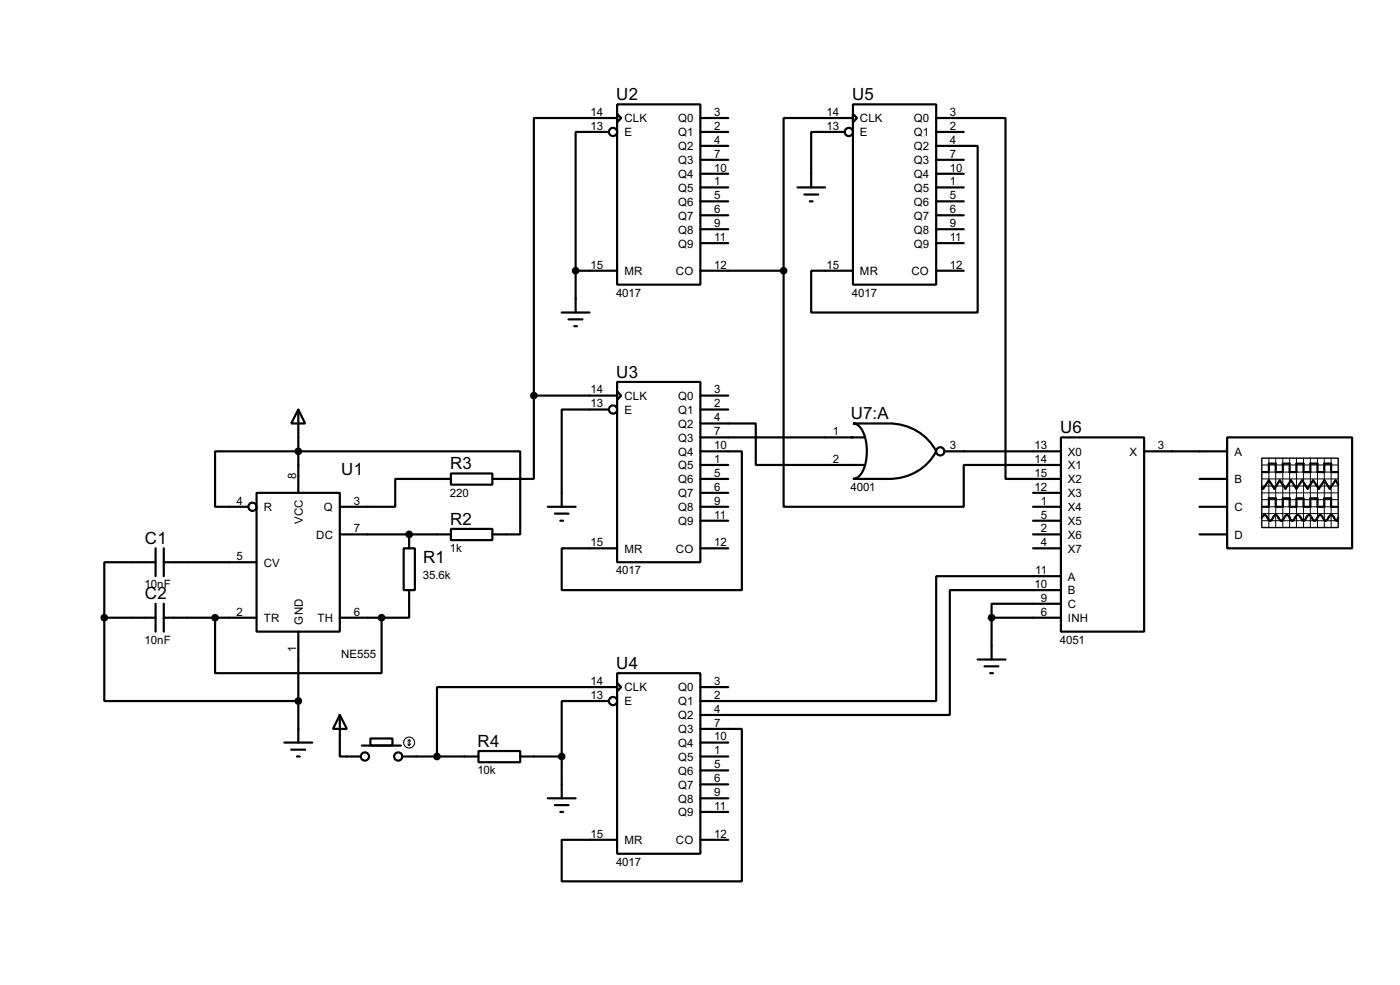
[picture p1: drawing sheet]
<svg xmlns="http://www.w3.org/2000/svg" width="256mm" height="180mm" viewBox="0 0 256 180" stroke-linecap="round" stroke-linejoin="round" font-family="sans-serif">
<g fill="none" stroke="#000" stroke-width=".4">
<path d="M113.1 19.1h15.2v33h-15.2zM156.3 19.1h15.2v33h-15.2zM111.6 24.2h-6.1v25.4M113.1 20.9l.7 .7-.7 .8zM113.1 21.6h-15.3v50.8M128.3 21.6h5.1M128.3 24.2h5.1M128.3 26.7h5.1M128.3 29.3h5.1M128.3 31.8h5.1M128.3 34.3h5.1M128.3 36.9h5.1"/>
<path d="M128.3 39.4h5.1M146.1 34.3h5.1M147.4 35.6h2.5M148.4 36.9h.5M154.7 24.2h-6.1v10.1M156.3 20.9l.7 .7-.7 .8zM156.3 21.6h-12.7v28M171.5 26.7h7.6v30.5h-30.5v-7.6h7.7M171.5 21.6h12.7v66.1h10.2M171.5 24.2h5.1M171.5 29.3h5.1M171.5 31.8h5.1"/>
<path d="M171.5 34.3h5.1M171.5 36.9h5.1M171.5 39.4h5.1M102.9 57.2h5.1M104.2 58.5h2.5M105.2 59.7h.5M105.5 49.6h7.6M105.5 49.6v7.6M128.3 49.6h15.3M128.3 42h5.1M128.3 44.5h5.1M143.6 49.6v43.2h33v-7.7h17.8"/>
<path d="M171.5 49.6h5.1M171.5 42h5.1M171.5 44.5h5.1M54.7 75l1.2 2.5h-2.5zM54.7 75v15.2M97.8 72.4v15.3h-7.6M97.8 72.4h15.3M111.6 75h-8.7v17.8M113.1 69.9h15.2v33h-15.2zM113.1 71.7l.7 .7-.7 .8zM128.3 77.5h10.2v7.6h19.8M128.3 72.4h5.1"/>
<path d="M128.3 75h5.1M156.3 77.5h6.6a9.6 9.6 0 0 1 8.6 5.1 9.6 9.6 0 0 1-8.6 5.1h-6.6a2.22 2.22 0 0 0 1.8-1.5 9 9 0 0 0-.4-7.8l-.9-.8zM45.5 92.8h-6.1v-10.2h55.9v15.2h-5.1M47 90.2h15.3v25.4h-15.3zM62.3 97.8h20.3M75 97.8v2.6M82.6 96.8h7.6v2.1h-7.6zM82.6 86.7h7.6v2h-7.6zM82.6 87.7h-10.2v5.1h-10.1M100.4 92.8h5.1M101.7 94h2.5M102.7 95.3h.5"/>
<path d="M128.3 82.6h7.6v25.4h-33v-7.6h10.2M128.3 80.1h30M128.3 92.8h5.1M128.3 85.1h5.1M128.3 87.7h5.1M128.3 90.2h5.1M128.3 95.3h5.1M173 82.6h21.4M189.3 97.8h5.1M189.3 92.8h5.1M189.3 90.2h5.1M189.3 95.3h5.1"/>
<path d="M194.4 80.1h15.2v35.5h-15.2zM209.6 82.6h15.2M219.8 97.8h5M219.8 92.8h5M219.8 87.7h5M224.8 80.1h22.9v20.3h-22.9zM231.2 94.8a.54 .54 0 0 1 .7-.4l.5 .8 .3 .1 .3-.1 .4-.8 .3-.1 .3 .1 .5 .8 .3 .1 .2-.1 .5-.8 .3-.1 .2 .1 .5 .8 .3 .1 .2-.1 .5-.8a.6 .6 0 0 1 .9 .5l.4 .4 .3-.1 .4-.8 .3-.1 .3 .1 .5 .8 .2 .1 .3-.1 .5-.8 .3-.1 .2 .1 .5 .8 .3 .1 .2-.1 .5-.8a.6 .6 0 0 1 .9 .5l.4 .4 .3-.5M231.2 92.8h1.3v-1.6h1.2v1.6h1.3v-1.6h1.3v1.6h1.2v-1.6h1.3v1.6h1.3v-1.6h1.3v1.6h1.2v-1.6h1.3v1.6h1.3M231.2 86.4h1.3v-1.5h1.2v1.5h1.3v-1.5h1.3v1.5h1.2v-1.5h1.3v1.5h1.3v-1.5h1.3v1.5h1.2v-1.5h1.3v1.5h1.3M245.2 88.7l-.5-.8-1.1 1.6-1-1.6-1 1.6-1-1.6-1 1.6-1-1.6-1.1 1.6-1-1.6-1 1.6-1-1.6-1 1.6-1-1.6-1.1 1.6-.2-.3M19.1 113.1v15.2h35.6M19.1 113.1h9.4"/>
<path d="M28.5 102.9h-9.4v10.2M28.5 100.4v5.1M28.5 110.5v5.1M30 102.9h17M30 113.1h17M30 100.4v5.1M30 110.5v5.1M39.4 113.1v10.1h30.5v-10.1M54.7 115.6v20.3M62.3 113.1h7.6M74 100.4h2v7.6h-2zM75 108v5.1h-5.1"/>
<path d="M128.3 100.4h5.1M181.7 113.1h12.7M181.7 113.1v7.6M189.3 100.4h5.1M194.4 105.5h-22.9v22.8h-43.2M194.4 108h-20.4v22.9h-45.7M194.4 110.5h-12.7v2.6M52.1 135.9h5.1M53.4 137.2h2.5M54.4 138.5h.5M62.3 130.9l1.3 2.5h-2.6zM62.3 130.9v7.6h3.8"/>
<path d="M66.3 136.5h7.2M67.9 135.2h4v1.3h-4zM73.7 138.5h14M87.7 137.5h7.6v2h-7.6zM95.3 138.5h7.6M102.9 138.5v7.6M111.6 128.3h-8.7v10.2M113.1 123.2h15.2v33.1h-15.2zM113.1 125l.7 .8-.7 .7zM113.1 125.8h-33v12.7M128.3 133.4h7.6v27.9h-33v-7.6h10.2M128.3 138.5h5.1"/>
<path d="M128.3 135.9h5.1M128.3 125.8h5.1M179.1 120.7h5.1M180.4 122h2.5M181.4 123.2h.5M100.4 146.1h5.1M101.7 147.4h2.5M102.7 148.6h.5M128.3 153.7h5.1M128.3 141h5.1M128.3 143.6h5.1M128.3 146.1h5.1"/>
<path d="M128.3 148.6h5.1"/>
<circle cx="112.3" cy="24.2" r=".75"/>
<circle cx="155.5" cy="24.2" r=".75"/>
<circle cx="112.3" cy="75" r=".75"/>
<circle cx="46.2" cy="92.8" r=".75"/>
<circle cx="172.2" cy="82.6" r=".75"/>
<circle cx="66.8" cy="138.5" r=".75"/>
<circle cx="72.9" cy="138.5" r=".75"/>
<circle cx="112.3" cy="128.3" r=".75"/>
</g>
<circle cx="75" cy="97.8" r=".2" fill="#000"/>
<g fill="#000" stroke="#000" stroke-width=".4">
<circle cx="105.4" cy="49.6" r=".5"/>
<circle cx="143.5" cy="49.6" r=".5"/>
<circle cx="97.8" cy="72.4" r=".5"/>
<circle cx="54.6" cy="82.6" r=".5"/>
<circle cx="74.9" cy="97.8" r=".5"/>
<circle cx="19.1" cy="113.1" r=".5"/>
<circle cx="39.4" cy="113.1" r=".5"/>
<circle cx="69.9" cy="113.1" r=".5"/>
<circle cx="181.6" cy="113.1" r=".5"/>
<circle cx="54.6" cy="128.3" r=".5"/>
<circle cx="80" cy="138.5" r=".5"/>
<circle cx="102.9" cy="138.5" r=".5"/>
</g>
<path d="M231.2 83.9h14v12.7h-14z" fill="none" stroke="#000" stroke-width=".25"/>
<g fill="none" stroke="#000" stroke-width=".18">
<path d="M231.2 87.7h14M231.2 85.1h14M231.2 86.4h14M231.2 89h14M231.2 91.5h14M231.2 92.8h14M231.2 94h14M231.2 95.3h14M231.2 90.2h14M232.5 83.9v12.7M233.7 83.9v12.7M235 83.9v12.7"/>
<path d="M236.3 83.9v12.7M237.5 83.9v12.7M238.8 83.9v12.7M240.1 83.9v12.7M241.4 83.9v12.7M242.6 83.9v12.7M243.9 83.9v12.7"/>
</g>
<g fill="none" stroke="#000" stroke-width=".2">
<path d="M74.7 136.2l.3 .3M75 135.4v1.1M75 135.4l-.3 .3M75 135.4l.2 .3M75.2 136.2l-.2 .3"/>
<circle cx="74.9" cy="135.9" r="1"/>
</g>
<g font-size="3.5">
<text x="112.9" y="18.3">U2</text>
<text x="156.1" y="18.3">U5</text>
<text x="112.9" y="69.1">U3</text>
<text x="155.9" y="76.7">U7:A</text>
<text x="194.2" y="79.3">U6</text>
<text x="62.5" y="86.9">U1</text>
<text x="82.5" y="85.9">R3</text>
<text x="26.6" y="99.6">C1</text>
<text x="82.5" y="96">R2</text>
<text x="77.5" y="103.1">R1</text>
<text x="26.6" y="109.7">C2</text>
<text x="112.9" y="122.4">U4</text>
<text x="87.5" y="136.7">R4</text>
</g>
<g font-size="2.4">
<text x="108.2" y="21.2">14</text>
<text x="108.2" y="23.8">13</text>
<text x="114.4" y="22.4">CLK</text>
<text x="124.2" y="22.4">Q0</text>
<text x="130.9" y="21.2">3</text>
<text x="130.9" y="23.8">2</text>
<text x="151.4" y="21.2">14</text>
<text x="151.4" y="23.8">13</text>
<text x="157.5" y="22.4">CLK</text>
<text x="167.4" y="22.4">Q0</text>
<text x="174" y="21.2">3</text>
<text x="174" y="23.8">2</text>
<text x="114.4" y="25">E</text>
<text x="124.2" y="25">Q1</text>
<text x="124.2" y="27.5">Q2</text>
<text x="130.9" y="26.3">4</text>
<text x="130.9" y="28.9">7</text>
<text x="157.5" y="25">E</text>
<text x="167.4" y="25">Q1</text>
<text x="167.4" y="27.5">Q2</text>
<text x="174" y="26.3">4</text>
<text x="174" y="28.9">7</text>
<text x="124.2" y="30">Q3</text>
<text x="124.2" y="32.6">Q4</text>
<text x="124.2" y="35.1">Q5</text>
<text x="130.9" y="31.4">10</text>
<text x="130.9" y="33.9">1</text>
<text x="167.4" y="30">Q3</text>
<text x="167.4" y="32.6">Q4</text>
<text x="167.4" y="35.1">Q5</text>
<text x="174" y="31.4">10</text>
<text x="174" y="33.9">1</text>
<text x="124.2" y="37.7">Q6</text>
<text x="124.2" y="40.2">Q7</text>
<text x="130.9" y="36.5">5</text>
<text x="130.9" y="39">6</text>
<text x="130.9" y="41.6">9</text>
<text x="167.4" y="37.7">Q6</text>
<text x="167.4" y="40.2">Q7</text>
<text x="174" y="36.5">5</text>
<text x="174" y="39">6</text>
<text x="174" y="41.6">9</text>
<text x="124.2" y="42.7">Q8</text>
<text x="124.2" y="45.3">Q9</text>
<text x="130.9" y="44.1">11</text>
<text x="167.4" y="42.7">Q8</text>
<text x="167.4" y="45.3">Q9</text>
<text x="174" y="44.1">11</text>
<text x="108.2" y="49.2">15</text>
<text x="114.4" y="50.4">MR</text>
<text x="123.8" y="50.4">CO</text>
<text x="130.9" y="49.2">12</text>
<text x="151.4" y="49.2">15</text>
<text x="157.5" y="50.4">MR</text>
<text x="167" y="50.4">CO</text>
<text x="174" y="49.2">12</text>
<text x="112.9" y="54.3">4017</text>
<text x="156.1" y="54.3">4017</text>
<text x="108.2" y="72">14</text>
<text x="130.9" y="72">3</text>
<text x="108.2" y="74.6">13</text>
<text x="114.4" y="73.2">CLK</text>
<text x="114.4" y="75.8">E</text>
<text x="124.2" y="73.2">Q0</text>
<text x="124.2" y="75.8">Q1</text>
<text x="130.9" y="74.6">2</text>
<text x="130.9" y="77.1">4</text>
<text x="124.2" y="78.3">Q2</text>
<text x="124.2" y="80.8">Q3</text>
<text x="124.2" y="83.4">Q4</text>
<text x="130.9" y="79.7">7</text>
<text x="130.9" y="82.2">10</text>
<text x="152.6" y="79.7">1</text>
<text x="174" y="82.2">3</text>
<text x="189.5" y="82.2">13</text>
<text x="195.6" y="83.4">X0</text>
<text x="206.9" y="83.4">X</text>
<text x="212.1" y="82.2">3</text>
<text x="226.1" y="83.4">A</text>
<text x="54.3" y="87.7" transform="rotate(-90 54.3 87.7)">8</text>
<text x="124.2" y="85.9">Q5</text>
<text x="124.2" y="88.5">Q6</text>
<text x="130.9" y="84.7">1</text>
<text x="130.9" y="87.3">5</text>
<text x="130.9" y="89.8">6</text>
<text x="152.6" y="84.7">2</text>
<text x="155.8" y="89.9">4001</text>
<text x="189.5" y="84.7">14</text>
<text x="189.5" y="87.3">15</text>
<text x="189.5" y="89.8">12</text>
<text x="195.6" y="85.9">X1</text>
<text x="195.6" y="88.5">X2</text>
<text x="226.1" y="88.5">B</text>
<text x="43.4" y="92.4">4</text>
<text x="48.3" y="93.6">R</text>
<text x="55.5" y="96" transform="rotate(-90 55.5 96)">VCC</text>
<text x="59.3" y="93.6">Q</text>
<text x="64.8" y="92.4">3</text>
<text x="82.4" y="90.9">220</text>
<text x="124.2" y="91">Q7</text>
<text x="124.2" y="93.6">Q8</text>
<text x="130.9" y="92.4">9</text>
<text x="130.9" y="94.9">11</text>
<text x="190.7" y="92.4">1</text>
<text x="190.7" y="94.9">5</text>
<text x="195.6" y="91">X3</text>
<text x="195.6" y="93.6">X4</text>
<text x="226.1" y="93.6">C</text>
<text x="57.9" y="98.6">DC</text>
<text x="64.8" y="97.4">7</text>
<text x="82.4" y="101.1">1k</text>
<text x="108.2" y="100">15</text>
<text x="114.4" y="101.2">MR</text>
<text x="123.8" y="101.2">CO</text>
<text x="124.2" y="96.1">Q9</text>
<text x="130.9" y="100">12</text>
<text x="190.7" y="97.4">2</text>
<text x="190.7" y="100">4</text>
<text x="195.6" y="96.1">X5</text>
<text x="195.6" y="98.6">X6</text>
<text x="195.6" y="101.2">X7</text>
<text x="226.1" y="98.6">D</text>
<text x="26.5" y="107.7">10nF</text>
<text x="43.4" y="102.5">5</text>
<text x="48.3" y="103.7">CV</text>
<text x="77.5" y="106">35.6k</text>
<text x="112.9" y="105.1">4017</text>
<text x="189.5" y="107.6">10</text>
<text x="189.7" y="105.1">11</text>
<text x="195.6" y="106.3">A</text>
<text x="43.4" y="112.7">2</text>
<text x="48.3" y="113.9">TR</text>
<text x="58.1" y="113.9">TH</text>
<text x="64.8" y="112.7">6</text>
<text x="190.7" y="110.1">9</text>
<text x="190.7" y="112.7">6</text>
<text x="195.6" y="108.8">B</text>
<text x="195.6" y="111.3">C</text>
<text x="195.6" y="113.9">INH</text>
<text x="26.5" y="117.8">10nF</text>
<text x="54.3" y="119.3" transform="rotate(-90 54.3 119.3)">1</text>
<text x="55.5" y="114.3" transform="rotate(-90 55.5 114.3)">GND</text>
<text x="194.2" y="117.8">4051</text>
<text x="62.5" y="120.4">NE555</text>
<text x="108.2" y="125.4">14</text>
<text x="130.9" y="125.4">3</text>
<text x="108.2" y="127.9">13</text>
<text x="114.4" y="126.6">CLK</text>
<text x="114.4" y="129.1">E</text>
<text x="124.2" y="126.6">Q0</text>
<text x="124.2" y="129.1">Q1</text>
<text x="124.2" y="131.7">Q2</text>
<text x="130.9" y="127.9">2</text>
<text x="130.9" y="130.5">4</text>
<text x="124.2" y="134.2">Q3</text>
<text x="124.2" y="136.7">Q4</text>
<text x="130.9" y="133">7</text>
<text x="130.9" y="135.5">10</text>
<text x="87.5" y="141.7">10k</text>
<text x="124.2" y="139.3">Q5</text>
<text x="124.2" y="141.8">Q6</text>
<text x="130.9" y="138.1">1</text>
<text x="130.9" y="140.6">5</text>
<text x="130.9" y="143.2">6</text>
<text x="124.2" y="144.4">Q7</text>
<text x="124.2" y="146.9">Q8</text>
<text x="124.2" y="149.4">Q9</text>
<text x="130.9" y="145.7">9</text>
<text x="130.9" y="148.2">11</text>
<text x="108.2" y="153.3">15</text>
<text x="114.4" y="154.5">MR</text>
<text x="123.8" y="154.5">CO</text>
<text x="130.9" y="153.3">12</text>
<text x="112.9" y="158.5">4017</text>
</g>
</svg>
